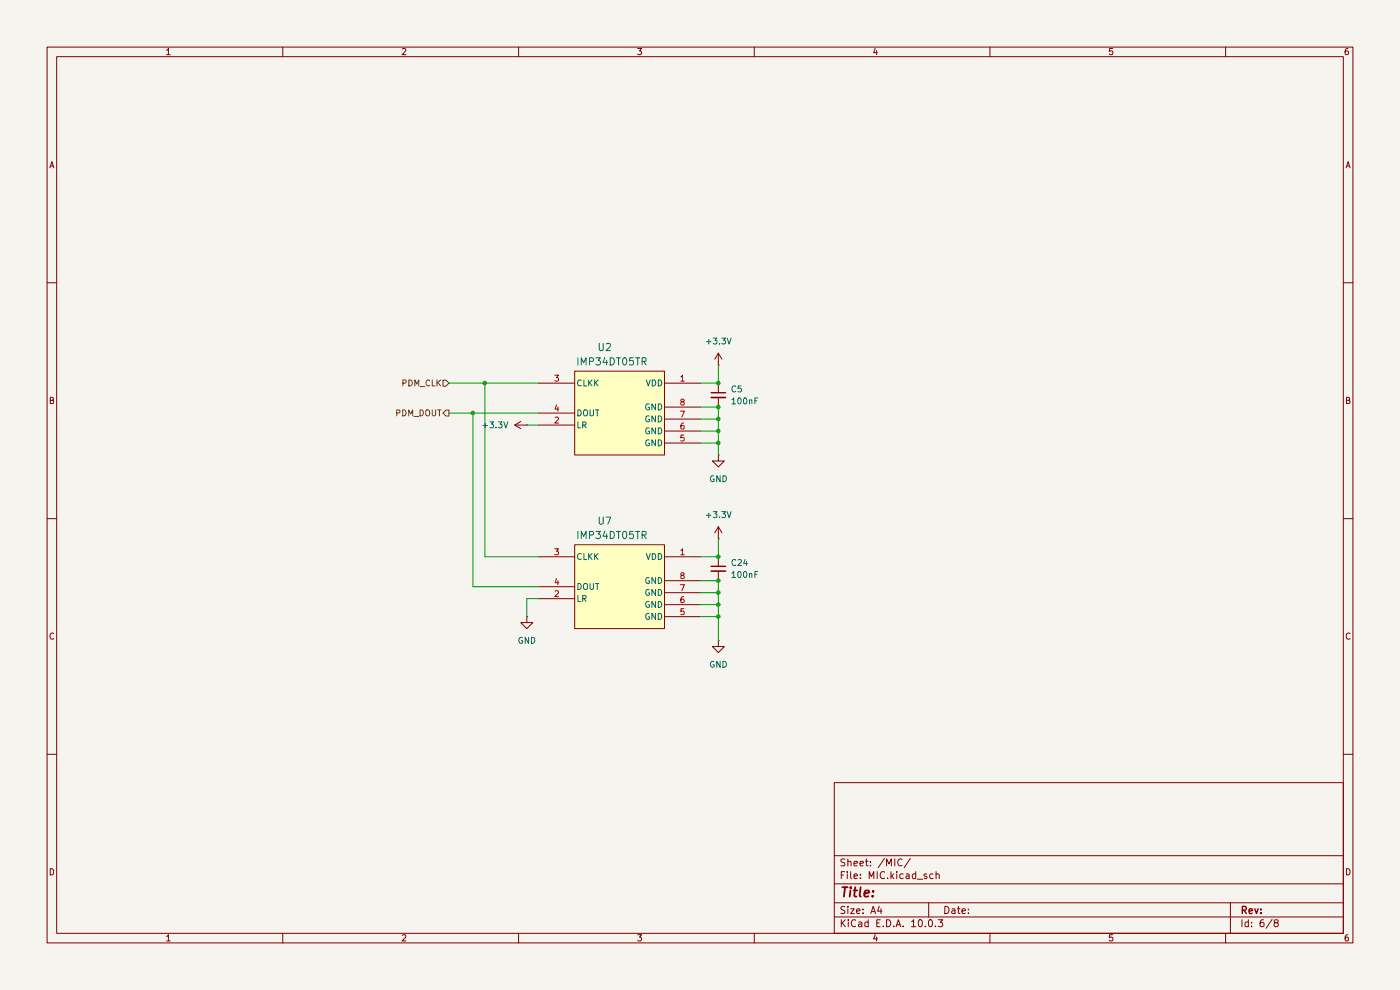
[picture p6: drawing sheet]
(kicad_sch
 (version 20260306)
 (generator "eeschema")
 (generator_version "10.0")
 (paper "A4")
 (lib_symbols
  (symbol "Device:C_Small"
   (pin_numbers (hide yes))
   (pin_names
    (offset 0.254) (hide yes)) (exclude_from_sim no) (in_bom yes) (on_board yes)
   (in_pos_files yes)
   (duplicate_pin_numbers_are_jumpers no)
   (property "Reference" "C" (at 0.254 1.778 0) (show_name no) (do_not_autoplace no) (effects (font (size 1.27 1.27)) (justify left)))
   (property "Value" "C_Small" (at 0.254 -2.032 0) (show_name no) (do_not_autoplace no) (effects (font (size 1.27 1.27)) (justify left)))
   (property "Footprint" "" (at 0 0 0) (show_name no) (do_not_autoplace no) (hide yes) (effects (font (size 1.27 1.27))))
   (property "Datasheet" "" (at 0 0 0) (show_name no) (do_not_autoplace no) (hide yes) (effects (font (size 1.27 1.27))))
   (property "Description" "Unpolarized capacitor, small symbol" (at 0 0 0) (show_name no) (do_not_autoplace no) (hide yes) (effects (font (size 1.27 1.27))))
   (symbol "C_Small_0_1"
    (polyline (pts (xy -1.524 0.508) (xy 1.524 0.508)) (stroke (width 0.3048) (type default)) (fill (type none)))
    (polyline (pts (xy -1.524 -0.508) (xy 1.524 -0.508)) (stroke (width 0.3302) (type default)) (fill (type none))))
   (symbol "C_Small_1_1"
    (pin passive line (at 0 2.54 270) (length 2.032) (name "" (effects (font (size 1.27 1.27)))) (number "1" (effects (font (size 1.27 1.27)))))
    (pin passive line (at 0 -2.54 90) (length 2.032) (name "" (effects (font (size 1.27 1.27)))) (number "2" (effects (font (size 1.27 1.27))))))
   (embedded_fonts no))
  (symbol "MP34DT05TR:IMP34DT05TR"
   (pin_names
    (offset 0.254)) (exclude_from_sim no) (in_bom yes) (on_board yes)
   (in_pos_files yes)
   (duplicate_pin_numbers_are_jumpers no)
   (property "Reference" "U2" (at 6.35 22.86 0) (show_name no) (do_not_autoplace no) (effects (font (size 1.524 1.524))))
   (property "Value" "IMP34DT05TR" (at 7.874 19.812 0) (show_name no) (do_not_autoplace no) (effects (font (size 1.524 1.524))))
   (property "Footprint" "HCLGA_3X4X1_STM" (at 8.89 -1.524 0) (show_name no) (do_not_autoplace no) (hide yes) (effects (font (size 1.27 1.27)
    (italic yes))))
   (property "Datasheet" "IMP34DT05TR" (at 5.842 -1.524 0) (show_name no) (do_not_autoplace no) (hide yes) (effects (font (size 1.27 1.27)
    (italic yes))))
   (property "Description" "" (at 0 0 0) (show_name no) (do_not_autoplace no) (hide yes) (effects (font (size 1.27 1.27))))
   (property "ki_locked" "" (at 0 0 0) (show_name no) (do_not_autoplace no) (effects (font (size 1.27 1.27))))
   (symbol "IMP34DT05TR_0_1"
    (pin power_in line (at 26.67 15.24 180) (length 7.62) (name "VDD" (effects (font (size 1.27 1.27)))) (number "1" (effects (font (size 1.27 1.27)))))
    (pin input line (at -7.62 6.35 0) (length 7.62) (name "LR" (effects (font (size 1.27 1.27)))) (number "2" (effects (font (size 1.27 1.27)))))
    (pin input line (at -7.62 15.24 0) (length 7.62) (name "CLKK" (effects (font (size 1.27 1.27)))) (number "3" (effects (font (size 1.27 1.27)))))
    (pin output line (at -7.62 8.89 0) (length 7.62) (name "DOUT" (effects (font (size 1.27 1.27)))) (number "4" (effects (font (size 1.27 1.27)))))
    (pin power_out line (at 26.67 2.54 180) (length 7.62) (name "GND" (effects (font (size 1.27 1.27)))) (number "5" (effects (font (size 1.27 1.27)))))
    (pin power_out line (at 26.67 5.08 180) (length 7.62) (name "GND" (effects (font (size 1.27 1.27)))) (number "6" (effects (font (size 1.27 1.27)))))
    (pin power_out line (at 26.67 7.62 180) (length 7.62) (name "GND" (effects (font (size 1.27 1.27)))) (number "7" (effects (font (size 1.27 1.27)))))
    (pin power_out line (at 26.67 10.16 180) (length 7.62) (name "GND" (effects (font (size 1.27 1.27)))) (number "8" (effects (font (size 1.27 1.27))))))
   (symbol "IMP34DT05TR_1_1"
    (rectangle (start 0 17.78) (end 19.05 0) (stroke (width 0) (type solid)) (fill (type background))))
   (embedded_fonts no))
  (symbol "power:+3.3V"
   (power global)
   (pin_numbers (hide yes))
   (pin_names
    (offset 0) (hide yes)) (exclude_from_sim no) (in_bom yes) (on_board yes)
   (in_pos_files yes)
   (duplicate_pin_numbers_are_jumpers no)
   (property "Reference" "#PWR" (at 0 -3.81 0) (show_name no) (do_not_autoplace no) (hide yes) (effects (font (size 1.27 1.27))))
   (property "Value" "+3.3V" (at 0 3.556 0) (show_name no) (do_not_autoplace no) (effects (font (size 1.27 1.27))))
   (property "Footprint" "" (at 0 0 0) (show_name no) (do_not_autoplace no) (hide yes) (effects (font (size 1.27 1.27))))
   (property "Datasheet" "" (at 0 0 0) (show_name no) (do_not_autoplace no) (hide yes) (effects (font (size 1.27 1.27))))
   (property "Description" "Power symbol creates a global label with name \"+3.3V\"" (at 0 0 0) (show_name no) (do_not_autoplace no) (hide yes) (effects (font (size 1.27 1.27))))
   (symbol "+3.3V_0_1"
    (polyline (pts (xy -0.762 1.27) (xy 0 2.54)) (stroke (width 0) (type default)) (fill (type none)))
    (polyline (pts (xy 0 2.54) (xy 0.762 1.27)) (stroke (width 0) (type default)) (fill (type none)))
    (polyline (pts (xy 0 0) (xy 0 2.54)) (stroke (width 0) (type default)) (fill (type none))))
   (symbol "+3.3V_1_1"
    (pin power_in line (at 0 0 90) (length 0) (name "" (effects (font (size 1.27 1.27)))) (number "1" (effects (font (size 1.27 1.27))))))
   (embedded_fonts no))
  (symbol "power:GND"
   (power global)
   (pin_numbers (hide yes))
   (pin_names
    (offset 0) (hide yes)) (exclude_from_sim no) (in_bom yes) (on_board yes)
   (in_pos_files yes)
   (duplicate_pin_numbers_are_jumpers no)
   (property "Reference" "#PWR" (at 0 -6.35 0) (show_name no) (do_not_autoplace no) (hide yes) (effects (font (size 1.27 1.27))))
   (property "Value" "GND" (at 0 -3.81 0) (show_name no) (do_not_autoplace no) (effects (font (size 1.27 1.27))))
   (property "Footprint" "" (at 0 0 0) (show_name no) (do_not_autoplace no) (hide yes) (effects (font (size 1.27 1.27))))
   (property "Datasheet" "" (at 0 0 0) (show_name no) (do_not_autoplace no) (hide yes) (effects (font (size 1.27 1.27))))
   (property "Description" "Power symbol creates a global label with name \"GND\" , ground" (at 0 0 0) (show_name no) (do_not_autoplace no) (hide yes) (effects (font (size 1.27 1.27))))
   (symbol "GND_0_1"
    (polyline (pts (xy 0 0) (xy 0 -1.27) (xy 1.27 -1.27) (xy 0 -2.54) (xy -1.27 -1.27) (xy 0 -1.27)) (stroke (width 0) (type default)) (fill (type none))))
   (symbol "GND_1_1"
    (pin power_in line (at 0 0 270) (length 0) (name "" (effects (font (size 1.27 1.27)))) (number "1" (effects (font (size 1.27 1.27))))))
   (embedded_fonts no)))
 (junction
  (at 152.4 125.73)
  (diameter 0)
  (color 0 0 0 0))
 (junction
  (at 152.4 86.36)
  (diameter 0)
  (color 0 0 0 0))
 (junction
  (at 100.33 87.63)
  (diameter 0)
  (color 0 0 0 0))
 (junction
  (at 152.4 88.9)
  (diameter 0)
  (color 0 0 0 0))
 (junction
  (at 152.4 91.44)
  (diameter 0)
  (color 0 0 0 0))
 (junction
  (at 152.4 118.11)
  (diameter 0)
  (color 0 0 0 0))
 (junction
  (at 152.4 93.98)
  (diameter 0)
  (color 0 0 0 0))
 (junction
  (at 102.87 81.28)
  (diameter 0)
  (color 0 0 0 0))
 (junction
  (at 152.4 128.27)
  (diameter 0)
  (color 0 0 0 0))
 (junction
  (at 152.4 123.19)
  (diameter 0)
  (color 0 0 0 0))
 (junction
  (at 152.4 81.28)
  (diameter 0)
  (color 0 0 0 0))
 (junction
  (at 152.4 130.81)
  (diameter 0)
  (color 0 0 0 0))
 (wire
  (pts (xy 100.33 87.63) (xy 114.3 87.63))
  (stroke (width 0) (type default)))
 (wire
  (pts (xy 152.4 77.47) (xy 152.4 81.28))
  (stroke (width 0) (type default)))
 (wire
  (pts (xy 111.76 130.81) (xy 111.76 127))
  (stroke (width 0) (type default)))
 (wire
  (pts (xy 100.33 124.46) (xy 100.33 87.63))
  (stroke (width 0) (type default)))
 (wire
  (pts (xy 152.4 128.27) (xy 148.59 128.27))
  (stroke (width 0) (type default)))
 (wire
  (pts (xy 148.59 118.11) (xy 152.4 118.11))
  (stroke (width 0) (type default)))
 (wire
  (pts (xy 95.25 81.28) (xy 102.87 81.28))
  (stroke (width 0) (type default)))
 (wire
  (pts (xy 152.4 123.19) (xy 148.59 123.19))
  (stroke (width 0) (type default)))
 (wire
  (pts (xy 152.4 86.36) (xy 148.59 86.36))
  (stroke (width 0) (type default)))
 (wire
  (pts (xy 114.3 118.11) (xy 102.87 118.11))
  (stroke (width 0) (type default)))
 (wire
  (pts (xy 148.59 81.28) (xy 152.4 81.28))
  (stroke (width 0) (type default)))
 (wire
  (pts (xy 152.4 123.19) (xy 152.4 125.73))
  (stroke (width 0) (type default)))
 (wire
  (pts (xy 152.4 114.3) (xy 152.4 118.11))
  (stroke (width 0) (type default)))
 (wire
  (pts (xy 152.4 88.9) (xy 148.59 88.9))
  (stroke (width 0) (type default)))
 (wire
  (pts (xy 102.87 81.28) (xy 114.3 81.28))
  (stroke (width 0) (type default)))
 (wire
  (pts (xy 95.25 87.63) (xy 100.33 87.63))
  (stroke (width 0) (type default)))
 (wire
  (pts (xy 152.4 93.98) (xy 148.59 93.98))
  (stroke (width 0) (type default)))
 (wire
  (pts (xy 152.4 91.44) (xy 152.4 93.98))
  (stroke (width 0) (type default)))
 (wire
  (pts (xy 102.87 118.11) (xy 102.87 81.28))
  (stroke (width 0) (type default)))
 (wire
  (pts (xy 152.4 93.98) (xy 152.4 96.52))
  (stroke (width 0) (type default)))
 (wire
  (pts (xy 114.3 124.46) (xy 100.33 124.46))
  (stroke (width 0) (type default)))
 (wire
  (pts (xy 152.4 130.81) (xy 148.59 130.81))
  (stroke (width 0) (type default)))
 (wire
  (pts (xy 152.4 130.81) (xy 152.4 135.89))
  (stroke (width 0) (type default)))
 (wire
  (pts (xy 152.4 125.73) (xy 152.4 128.27))
  (stroke (width 0) (type default)))
 (wire
  (pts (xy 111.76 127) (xy 114.3 127))
  (stroke (width 0) (type default)))
 (wire
  (pts (xy 152.4 86.36) (xy 152.4 88.9))
  (stroke (width 0) (type default)))
 (wire
  (pts (xy 152.4 125.73) (xy 148.59 125.73))
  (stroke (width 0) (type default)))
 (wire
  (pts (xy 152.4 88.9) (xy 152.4 91.44))
  (stroke (width 0) (type default)))
 (wire
  (pts (xy 152.4 128.27) (xy 152.4 130.81))
  (stroke (width 0) (type default)))
 (wire
  (pts (xy 111.76 90.17) (xy 114.3 90.17))
  (stroke (width 0) (type default)))
 (wire
  (pts (xy 152.4 91.44) (xy 148.59 91.44))
  (stroke (width 0) (type default)))
 (hierarchical_label "PDM_CLK"
  (shape input)
  (at 95.25 81.28 180)
  (effects (font (size 1.27 1.27)) (justify right)))
 (hierarchical_label "PDM_DOUT"
  (shape output)
  (at 95.25 87.63 180)
  (effects (font (size 1.27 1.27)) (justify right)))
 (symbol
  (lib_id "power:+3.3V")
  (at 111.76 90.17 90)
  (unit 1)
  (body_style 1)
  (exclude_from_sim no)
  (in_bom yes)
  (on_board yes)
  (in_pos_files yes)
  (dnp no)
  (fields_autoplaced yes)
  (property "Reference" "#PWR08" (at 115.57 90.17 0) (hide yes) (show_name no) (do_not_autoplace no) (effects (font (size 1.27 1.27))))
  (property "Value" "+3.3V" (at 107.95 90.1699 90) (show_name no) (do_not_autoplace no) (effects (font (size 1.27 1.27)) (justify left)))
  (property "Footprint" "" (at 111.76 90.17 0) (hide yes) (show_name no) (do_not_autoplace no) (effects (font (size 1.27 1.27))))
  (property "Datasheet" "" (at 111.76 90.17 0) (hide yes) (show_name no) (do_not_autoplace no) (effects (font (size 1.27 1.27))))
  (property "Description" "Power symbol creates a global label with name \"+3.3V\"" (at 111.76 90.17 0) (hide yes) (show_name no) (do_not_autoplace no) (effects (font (size 1.27 1.27))))
  (pin "1"))
 (symbol
  (lib_id "Device:C_Small")
  (at 152.4 83.82 0)
  (unit 1)
  (body_style 1)
  (exclude_from_sim no)
  (in_bom yes)
  (on_board yes)
  (in_pos_files yes)
  (dnp no)
  (fields_autoplaced yes)
  (property "Reference" "C5" (at 154.94 82.5562 0) (show_name no) (do_not_autoplace no) (effects (font (size 1.27 1.27)) (justify left)))
  (property "Value" "100nF" (at 154.94 85.0962 0) (show_name no) (do_not_autoplace no) (effects (font (size 1.27 1.27)) (justify left)))
  (property "Footprint" "Capacitor_SMD:C_0603_1608Metric" (at 152.4 83.82 0) (hide yes) (show_name no) (do_not_autoplace no) (effects (font (size 1.27 1.27))))
  (property "Datasheet" "" (at 152.4 83.82 0) (hide yes) (show_name no) (do_not_autoplace no) (effects (font (size 1.27 1.27))))
  (property "Description" "Unpolarized capacitor, small symbol" (at 152.4 83.82 0) (hide yes) (show_name no) (do_not_autoplace no) (effects (font (size 1.27 1.27))))
  (pin "1")
  (pin "2"))
 (symbol
  (lib_id "power:GND")
  (at 111.76 130.81 0)
  (unit 1)
  (body_style 1)
  (exclude_from_sim no)
  (in_bom yes)
  (on_board yes)
  (in_pos_files yes)
  (dnp no)
  (fields_autoplaced yes)
  (property "Reference" "#PWR042" (at 111.76 137.16 0) (hide yes) (show_name no) (do_not_autoplace no) (effects (font (size 1.27 1.27))))
  (property "Value" "GND" (at 111.76 135.89 0) (show_name no) (do_not_autoplace no) (effects (font (size 1.27 1.27))))
  (property "Footprint" "" (at 111.76 130.81 0) (hide yes) (show_name no) (do_not_autoplace no) (effects (font (size 1.27 1.27))))
  (property "Datasheet" "" (at 111.76 130.81 0) (hide yes) (show_name no) (do_not_autoplace no) (effects (font (size 1.27 1.27))))
  (property "Description" "Power symbol creates a global label with name \"GND\" , ground" (at 111.76 130.81 0) (hide yes) (show_name no) (do_not_autoplace no) (effects (font (size 1.27 1.27))))
  (pin "1"))
 (symbol
  (lib_id "power:+3.3V")
  (at 152.4 114.3 0)
  (unit 1)
  (body_style 1)
  (exclude_from_sim no)
  (in_bom yes)
  (on_board yes)
  (in_pos_files yes)
  (dnp no)
  (fields_autoplaced yes)
  (property "Reference" "#PWR07" (at 152.4 118.11 0) (hide yes) (show_name no) (do_not_autoplace no) (effects (font (size 1.27 1.27))))
  (property "Value" "+3.3V" (at 152.4 109.22 0) (show_name no) (do_not_autoplace no) (effects (font (size 1.27 1.27))))
  (property "Footprint" "" (at 152.4 114.3 0) (hide yes) (show_name no) (do_not_autoplace no) (effects (font (size 1.27 1.27))))
  (property "Datasheet" "" (at 152.4 114.3 0) (hide yes) (show_name no) (do_not_autoplace no) (effects (font (size 1.27 1.27))))
  (property "Description" "Power symbol creates a global label with name \"+3.3V\"" (at 152.4 114.3 0) (hide yes) (show_name no) (do_not_autoplace no) (effects (font (size 1.27 1.27))))
  (pin "1"))
 (symbol
  (lib_id "power:GND")
  (at 152.4 135.89 0)
  (unit 1)
  (body_style 1)
  (exclude_from_sim no)
  (in_bom yes)
  (on_board yes)
  (in_pos_files yes)
  (dnp no)
  (fields_autoplaced yes)
  (property "Reference" "#PWR043" (at 152.4 142.24 0) (hide yes) (show_name no) (do_not_autoplace no) (effects (font (size 1.27 1.27))))
  (property "Value" "GND" (at 152.4 140.97 0) (show_name no) (do_not_autoplace no) (effects (font (size 1.27 1.27))))
  (property "Footprint" "" (at 152.4 135.89 0) (hide yes) (show_name no) (do_not_autoplace no) (effects (font (size 1.27 1.27))))
  (property "Datasheet" "" (at 152.4 135.89 0) (hide yes) (show_name no) (do_not_autoplace no) (effects (font (size 1.27 1.27))))
  (property "Description" "Power symbol creates a global label with name \"GND\" , ground" (at 152.4 135.89 0) (hide yes) (show_name no) (do_not_autoplace no) (effects (font (size 1.27 1.27))))
  (pin "1"))
 (symbol
  (lib_id "power:GND")
  (at 152.4 96.52 0)
  (unit 1)
  (body_style 1)
  (exclude_from_sim no)
  (in_bom yes)
  (on_board yes)
  (in_pos_files yes)
  (dnp no)
  (fields_autoplaced yes)
  (property "Reference" "#PWR044" (at 152.4 102.87 0) (hide yes) (show_name no) (do_not_autoplace no) (effects (font (size 1.27 1.27))))
  (property "Value" "GND" (at 152.4 101.6 0) (show_name no) (do_not_autoplace no) (effects (font (size 1.27 1.27))))
  (property "Footprint" "" (at 152.4 96.52 0) (hide yes) (show_name no) (do_not_autoplace no) (effects (font (size 1.27 1.27))))
  (property "Datasheet" "" (at 152.4 96.52 0) (hide yes) (show_name no) (do_not_autoplace no) (effects (font (size 1.27 1.27))))
  (property "Description" "Power symbol creates a global label with name \"GND\" , ground" (at 152.4 96.52 0) (hide yes) (show_name no) (do_not_autoplace no) (effects (font (size 1.27 1.27))))
  (pin "1"))
 (symbol
  (lib_id "Device:C_Small")
  (at 152.4 120.65 0)
  (unit 1)
  (body_style 1)
  (exclude_from_sim no)
  (in_bom yes)
  (on_board yes)
  (in_pos_files yes)
  (dnp no)
  (fields_autoplaced yes)
  (property "Reference" "C24" (at 154.94 119.3862 0) (show_name no) (do_not_autoplace no) (effects (font (size 1.27 1.27)) (justify left)))
  (property "Value" "100nF" (at 154.94 121.9262 0) (show_name no) (do_not_autoplace no) (effects (font (size 1.27 1.27)) (justify left)))
  (property "Footprint" "Capacitor_SMD:C_0603_1608Metric" (at 152.4 120.65 0) (hide yes) (show_name no) (do_not_autoplace no) (effects (font (size 1.27 1.27))))
  (property "Datasheet" "" (at 152.4 120.65 0) (hide yes) (show_name no) (do_not_autoplace no) (effects (font (size 1.27 1.27))))
  (property "Description" "Unpolarized capacitor, small symbol" (at 152.4 120.65 0) (hide yes) (show_name no) (do_not_autoplace no) (effects (font (size 1.27 1.27))))
  (pin "1")
  (pin "2"))
 (symbol
  (lib_id "power:+3.3V")
  (at 152.4 77.47 0)
  (unit 1)
  (body_style 1)
  (exclude_from_sim no)
  (in_bom yes)
  (on_board yes)
  (in_pos_files yes)
  (dnp no)
  (fields_autoplaced yes)
  (property "Reference" "#PWR06" (at 152.4 81.28 0) (hide yes) (show_name no) (do_not_autoplace no) (effects (font (size 1.27 1.27))))
  (property "Value" "+3.3V" (at 152.4 72.39 0) (show_name no) (do_not_autoplace no) (effects (font (size 1.27 1.27))))
  (property "Footprint" "" (at 152.4 77.47 0) (hide yes) (show_name no) (do_not_autoplace no) (effects (font (size 1.27 1.27))))
  (property "Datasheet" "" (at 152.4 77.47 0) (hide yes) (show_name no) (do_not_autoplace no) (effects (font (size 1.27 1.27))))
  (property "Description" "Power symbol creates a global label with name \"+3.3V\"" (at 152.4 77.47 0) (hide yes) (show_name no) (do_not_autoplace no) (effects (font (size 1.27 1.27))))
  (pin "1"))
 (symbol
  (lib_id "MP34DT05TR:IMP34DT05TR")
  (at 121.92 96.52 0)
  (unit 1)
  (body_style 1)
  (exclude_from_sim no)
  (in_bom yes)
  (on_board yes)
  (in_pos_files yes)
  (dnp no)
  (fields_autoplaced yes)
  (property "Reference" "U2" (at 128.27 73.66 0) (show_name no) (do_not_autoplace no) (effects (font (size 1.524 1.524))))
  (property "Value" "IMP34DT05TR" (at 129.794 76.708 0) (show_name no) (do_not_autoplace no) (effects (font (size 1.524 1.524))))
  (property "Footprint" "MP34DT05TR:IMP34DT05TR" (at 130.81 98.044 0) (hide yes) (show_name no) (do_not_autoplace no) (effects (font (size 1.27 1.27)
    (italic yes))))
  (property "Datasheet" "IMP34DT05TR" (at 127.762 98.044 0) (hide yes) (show_name no) (do_not_autoplace no) (effects (font (size 1.27 1.27)
    (italic yes))))
  (property "Description" "" (at 121.92 96.52 0) (hide yes) (show_name no) (do_not_autoplace no) (effects (font (size 1.27 1.27))))
  (pin "4")
  (pin "8")
  (pin "2")
  (pin "7")
  (pin "1")
  (pin "3")
  (pin "6")
  (pin "5"))
 (symbol
  (lib_id "MP34DT05TR:IMP34DT05TR")
  (at 121.92 133.35 0)
  (unit 1)
  (body_style 1)
  (exclude_from_sim no)
  (in_bom yes)
  (on_board yes)
  (in_pos_files yes)
  (dnp no)
  (fields_autoplaced yes)
  (property "Reference" "U7" (at 128.27 110.49 0) (show_name no) (do_not_autoplace no) (effects (font (size 1.524 1.524))))
  (property "Value" "IMP34DT05TR" (at 129.794 113.538 0) (show_name no) (do_not_autoplace no) (effects (font (size 1.524 1.524))))
  (property "Footprint" "MP34DT05TR:IMP34DT05TR" (at 130.81 134.874 0) (hide yes) (show_name no) (do_not_autoplace no) (effects (font (size 1.27 1.27)
    (italic yes))))
  (property "Datasheet" "IMP34DT05TR" (at 127.762 134.874 0) (hide yes) (show_name no) (do_not_autoplace no) (effects (font (size 1.27 1.27)
    (italic yes))))
  (property "Description" "" (at 121.92 133.35 0) (hide yes) (show_name no) (do_not_autoplace no) (effects (font (size 1.27 1.27))))
  (pin "4")
  (pin "8")
  (pin "2")
  (pin "7")
  (pin "1")
  (pin "3")
  (pin "6")
  (pin "5")))
